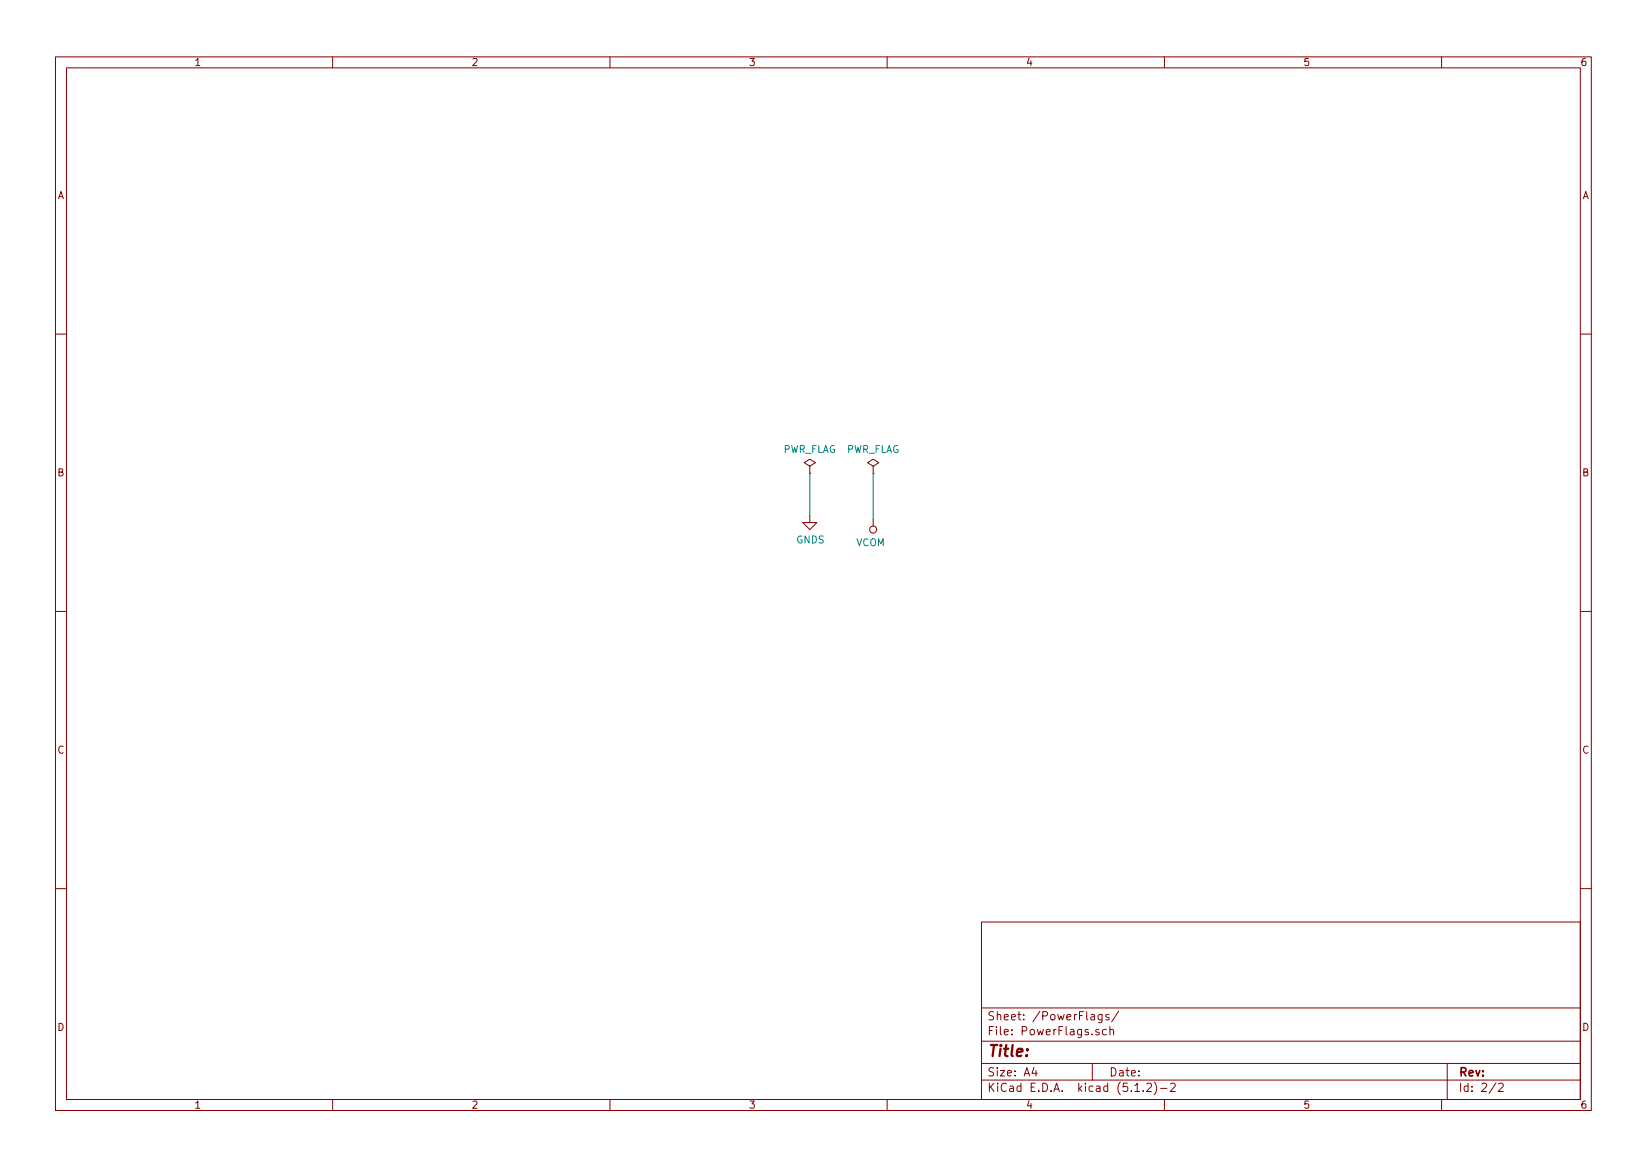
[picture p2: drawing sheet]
<svg xmlns="http://www.w3.org/2000/svg" width="297mm" height="210mm" viewBox="0 0 297 210" stroke-linecap="round" stroke-linejoin="round" font-family="sans-serif">
<g fill="none" stroke="#840000" stroke-width=".18">
<path d="M10 10.3h277v189.9h-277zM12 12.2h273v186.1h-273zM60 10.3v1.9M110 10.3v1.9M160 10.3v1.9M210 10.3v1.9M260 10.3v1.9M10 60.2h2M285 60.2h2M146 84.1l1.1-.7-1.1-.6-1 .6 1 .7v1.2M146 85.3h.1M146 93v1.2h1.3l-1.3 1.3-1.2-1.3h1.2"/>
<path d="M157.5 84.1l1-.7-1-.6-1 .6 1 .7v1.2M157.5 85.3h.1M157.5 93.6v1.3M10 110.3h2M285 110.3h2M10 160.2h2M177 166.3h108v32h-108zM285 160.2h2M60 198.3v1.9M110 198.3v1.9M160 198.3v1.9M177 194.8h108"/>
<path d="M177 191.8h108M177 187.8h108M177 181.8h108M186.5 192.5l-.4 1h1M186.8 193v1M197 191.8v3M198.2 185.7a.37 .37 0 0 0-.6 .1l.1 .2 .5 .2 .1 .1-.3 .3-.4-.1M198.8 182.9v1.2l-.3 .3-.4-.1M198.8 183l-.5-.1-.3 .3 .1 .6 .2 .1 .5-.1M199.5 185.7l-.4-.1-.3 .3 .1 .6 .2 .1 .4-.1M200 183l-.4-.1-.2 .2 .1 .3 .5 .1v.3h-.6M200.2 185.7h.1a.37 .37 0 0 1 .5 .1v.8"/>
<path d="M200.2 185.1v1.5M201.8 182.3l-1.3 2M204.7 196.8h.8M206.2 196.7v.1M206.8 195.5l.2-.2h.4l.2 .2 .1 .3-.1 .2-.8 .8h.9M208.2 195.1a1.71 1.71 0 0 1 0 2.3M209.3 196.3h1.2M210 198.3v1.9M211.1 195.5l.6-.2 .3 .5-1 1h1M260 198.3v1.9M261 191.8v6.5M269.8 195.2l-1.2 2"/>
<path d="M270.3 195.5l.5-.2 .3 .5-.9 1h.9"/>
<circle cx="157.5" cy="95.5" r=".63"/>
</g>
<path d="M146 85.3v7.7M157.5 85.3v8.3" fill="none" stroke="#008400" stroke-width=".18"/>
<text font-size="2.8" fill="#840000" x="178" y="190.5">Title:</text>
<g font-size="2.1" fill="#840000">
<text x="178" y="184">Sheet: /PowerFlags/</text>
<text x="178" y="186.7">File: PowerFlags.sch</text>
<text x="178" y="196.9">KiCad E.D.A. kicad (5.1.2)-2</text>
<text x="178" y="194.1">Size: A4</text>
<text x="200" y="194.1">Date:</text>
<text x="263" y="194.1">Rev:</text>
<text x="263" y="196.9">Id: 2/2</text>
</g>
<g font-size="1.8" fill="#840000">
<text x="35" y="11.9">1</text>
<text x="85" y="11.9">2</text>
<text x="135" y="11.9">3</text>
<text x="185" y="11.9">4</text>
<text x="235" y="11.9">5</text>
<text x="285" y="11.9">6</text>
<text x="10.4" y="35.9">A</text>
<text x="285.4" y="35.9">A</text>
<text x="10.4" y="85.9">B</text>
<text x="285.4" y="85.9">B</text>
<text x="10.4" y="135.9">C</text>
<text x="285.4" y="135.9">C</text>
<text x="10.4" y="185.9">D</text>
<text x="285.4" y="185.9">D</text>
<text x="35" y="199.9">1</text>
<text x="85" y="199.9">2</text>
<text x="135" y="199.9">3</text>
<text x="185" y="199.9">4</text>
<text x="235" y="199.9">5</text>
<text x="285" y="199.9">6</text>
</g>
<g font-size="1.8" fill="#008484">
<text x="141.1" y="81.7">PWR_FLAG</text>
<text x="152.5" y="81.7">PWR_FLAG</text>
<text x="143.6" y="98">GNDS</text>
<text x="154.4" y="98.5">VCOM</text>
</g>
</svg>
